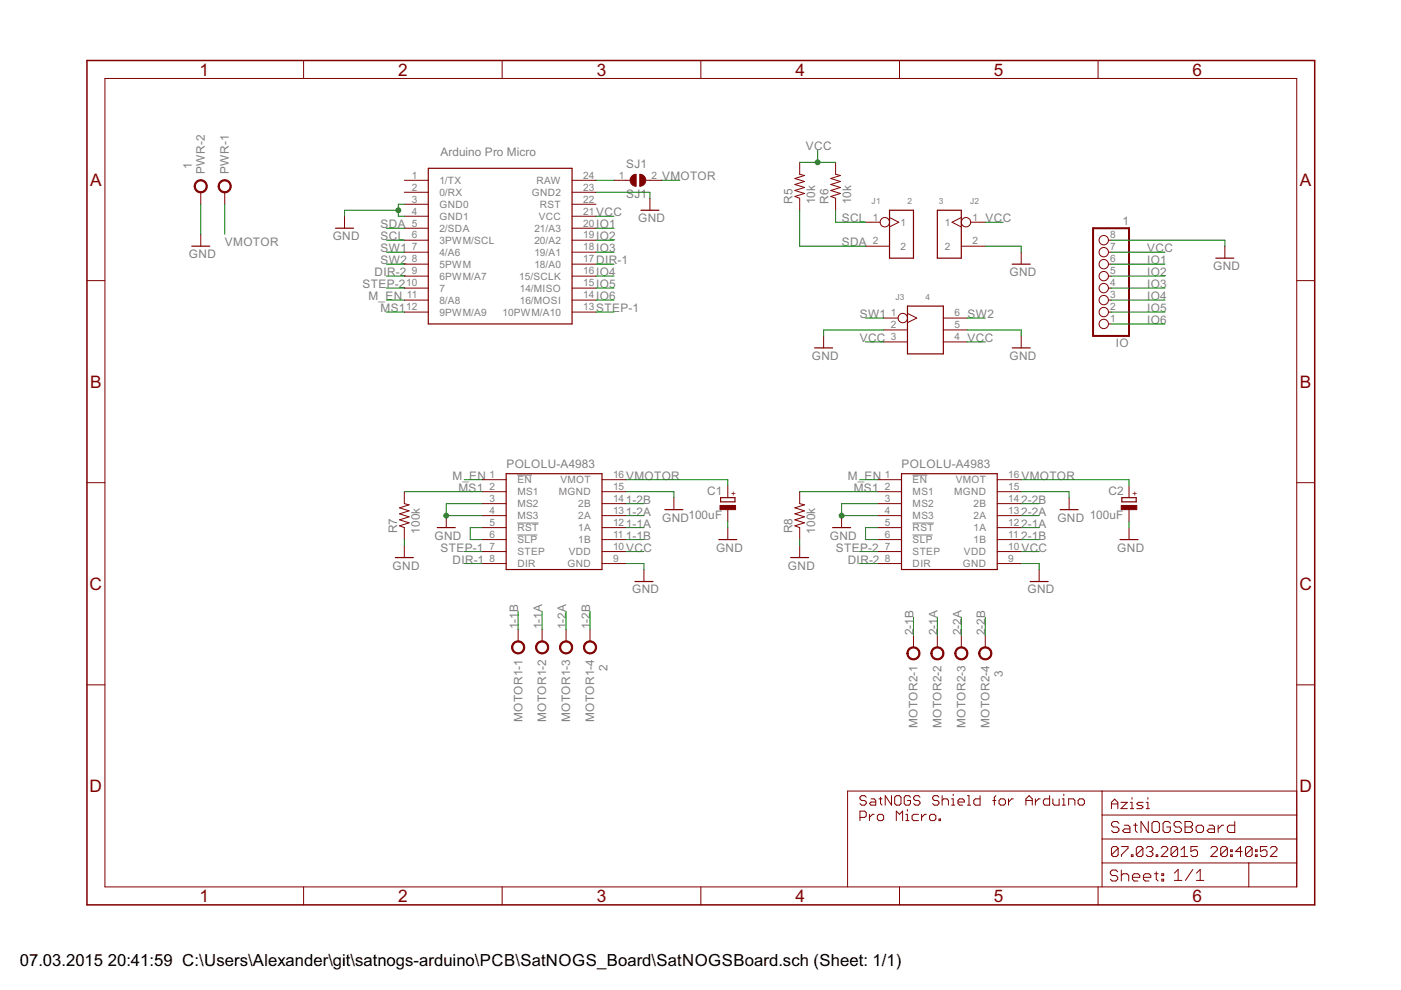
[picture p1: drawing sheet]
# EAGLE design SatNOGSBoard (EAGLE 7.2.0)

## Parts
AZIMUTH  POLOLU-A4983POLOLU-A4983  [POLOLU-A4983]
C1  100uF  CPOL-EUE2.5-6  [E2,5-6]
C2  100uF  CPOL-EUE2.5-6  [E2,5-6]
ELEVATION  POLOLU-A4983POLOLU-A4983  [POLOLU-A4983]
IO  1  PINHD-1X8  [1X08]
J1  2  HEADER-2P-65/35MIL  [2P-2.54-65/35MIL]
J2  3  HEADER-2P-65/35MIL  [2P-2.54-65/35MIL]
J3  4  HEADER-2X3P-2.54  [2X3P-2.54-65/35MIL]
MOTOR1  2  AK500/4  [AK500/4]
MOTOR2  3  AK500/4  [AK500/4]
PWR  1  AK500/2  [AK500/2]
R5  10k  RESISTORPTH-1/4W  [AXIAL-0.4]
R6  10k  RESISTORPTH-1/4W  [AXIAL-0.4]
R7  100k  RESISTORPTH-1/4W  [AXIAL-0.4]
R8  100k  RESISTORPTH-1/4W  [AXIAL-0.4]
SJ1  SJ1  SJW  [SJW]
UC  ARDUINO_PRO_MICROARDUINO_BOARD  [ARDUINO_MICRO_PRO]

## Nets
1-1A: AZIMUTH.12(1A) MOTOR1.2
1-1B: AZIMUTH.11(1B) MOTOR1.1
1-2A: AZIMUTH.13(2A) MOTOR1.3
1-2B: AZIMUTH.14(2B) MOTOR1.4
2-1A: ELEVATION.12(1A) MOTOR2.2
2-1B: ELEVATION.11(1B) MOTOR2.1
2-2A: ELEVATION.13(2A) MOTOR2.3
2-2B: ELEVATION.14(2B) MOTOR2.4
DIR-1: AZIMUTH.8(DIR) UC.17(18/A0)
DIR-2: ELEVATION.8(DIR) UC.9(6PWM/A7)
GND: AZIMUTH.3(MS2) AZIMUTH.4(MS3) AZIMUTH.9(GND) AZIMUTH.15(MGND) C1.- C2.- ELEVATION.3(MS2) ELEVATION.4(MS3) ELEVATION.9(GND) ELEVATION.15(MGND) IO.8 J2.2 J3.2 J3.5 PWR.2 R7.P$1 R8.P$1 UC.3(GND0) UC.4(GND1) UC.23(GND2)
IO1: IO.6 UC.20(21/A3)
IO2: IO.5 UC.19(20/A2)
IO3: IO.4 UC.18(19/A1)
IO4: IO.3 UC.16(15/SCLK)
IO5: IO.2 UC.15(14/MISO)
IO6: IO.1 UC.14(16/MOSI)
M_EN: AZIMUTH.1(!EN) ELEVATION.1(!EN) UC.11(8/A8)
MS1: AZIMUTH.2(MS1) ELEVATION.2(MS1) R7.P$2 R8.P$2 UC.12(9PWM/A9)
N$1: AZIMUTH.5(!RST) AZIMUTH.6(!SLP)
N$2: ELEVATION.5(!RST) ELEVATION.6(!SLP)
N$3: SJ1.1 UC.24(RAW)
SCL: J1.1 R6.P$1 UC.6(3PWM/SCL)
SDA: J1.2 R5.P$1 UC.5(2/SDA)
STEP-1: AZIMUTH.7(STEP) UC.13(10PWM/A10)
STEP-2: ELEVATION.7(STEP) UC.10
SW1: J3.1 UC.7(4/A6)
SW2: J3.6 UC.8(5PWM)
VCC: AZIMUTH.10(VDD) ELEVATION.10(VDD) IO.7 J2.1 J3.3 J3.4 R5.P$2 R6.P$2 UC.21(VCC)
VMOTOR: AZIMUTH.16(VMOT) C1.+ C2.+ ELEVATION.16(VMOT) PWR.1 SJ1.2
Unconnected: UC.1(1/TX) UC.2(0/RX) UC.22(RST)

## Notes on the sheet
- Azisi
- SatNOGS Shield for Arduino
  Pro Micro.
